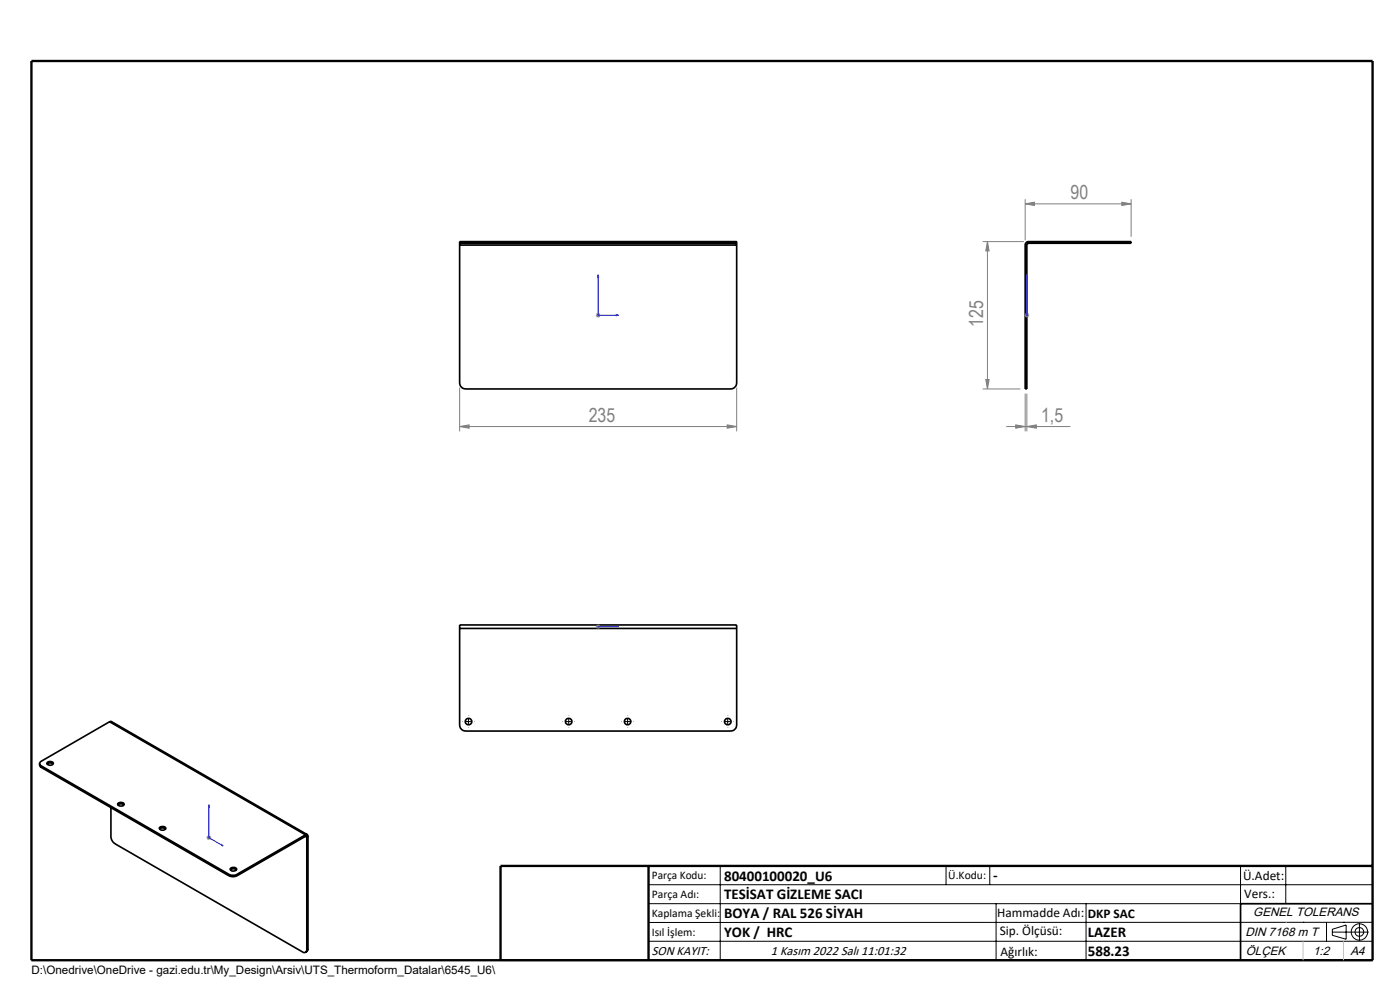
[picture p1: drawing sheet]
<svg xmlns="http://www.w3.org/2000/svg" width="297mm" height="210mm" viewBox="0 0 297 210" stroke-linecap="round" stroke-linejoin="round" font-family="sans-serif">
<g fill="none" stroke="#000" stroke-width=".35">
<path d="M97.5 51.6h1.3M97.5 51.6v.4M97.5 52v29.2a1.33 1.33 0 0 0 1.3 1.3h56.2a1.33 1.33 0 0 0 1.3-1.3v-29.2M97.5 52h58.8M98.8 51.3h-1.3v.3M98.8 51.3v.3M98.8 51.6h56.2M98.8 51.3h56.2M155 51.6h1.3M155 51.3h1.3v.3M155 51.3v.3M156.3 51.6v.4"/>
<path d="M217.5 52h.3M217.5 52v29.2M217.8 52v29.2M218.2 51.3a.72 .72 0 0 0-.7 .7M218.2 51.6l-.3 .1-.1 .3M218.2 51.6h20.5M218.2 51.3h20.5M218.2 51.3v.3M238.7 51.3h1.3v.3h-1.3M238.7 51.3v.3M217.5 81.2v1.3h.3v-1.3M217.5 81.2h.3"/>
<path d="M97.5 133.3v20.5a1.33 1.33 0 0 0 1.3 1.3h56.2a1.33 1.33 0 0 0 1.3-1.3v-20.5M97.5 133.3v-.7h58.8v.7M97.5 133.3h58.8M23.2 153.1l-14.4 8.4a.53 .53 0 0 0-.4 .5 .53 .53 0 0 0 .4 .5M23.2 153.1h.4l41.6 24M23.2 153.1l41.6 24M8.4 162v.4l.4 .4M8.8 162.5l39.7 22.9M8.8 162.5v.3M8.8 162.8l39.7 23M10 162.1a.94 .94 0 0 1 1.3 0M10.1 161.7a.77 .77 0 0 1 1.2 .3 .77 .77 0 0 1-1.4-.1z"/>
<path d="M23.5 171.3v6.1a1.91 1.91 0 0 0 .9 1.6l39.8 22.9a.56 .56 0 0 0 .6 .1 .56 .56 0 0 0 .3-.6M25 170.5a.79 .79 0 0 1 1.3 .2 .74 .74 0 0 1-.7 .3 .74 .74 0 0 1-.6-.5zM25 170.8a.94 .94 0 0 1 1.3 0M33.8 175.6a.82 .82 0 0 1 1.4 .2 .73 .73 0 0 1-.8 .3 .73 .73 0 0 1-.6-.5zM33.9 175.9a.94 .94 0 0 1 1.2 0M64.8 177.1a.32 .32 0 0 1 .4-.1 .32 .32 0 0 1 .1 .4M64.8 177.4h.2l.1 .1M64.8 177.1l-14.5 8.3M64.8 177.1v.3M64.8 177.4l-14.5 8.4M64.8 177.4l.3 .1M65.1 177.5v23.9"/>
<path d="M65.3 177.4l-.2 .1M65.3 177.4v23.9M48.5 185.4a1.94 1.94 0 0 0 1.8 0M48.5 185.8a1.94 1.94 0 0 0 1.8 0M48.5 185.4v.4M48.9 184.2a.82 .82 0 0 1 1.3 .3 .73 .73 0 0 1-.7 .3 .73 .73 0 0 1-.6-.6zM48.9 184.5a.94 .94 0 0 1 1.3 0M50.3 185.4v.4M291.2 191.7h-28v12M65.3 201.3l-.1 .4-.4 .3M65.3 201.3l-.2 .1M106.2 203.7h185"/>
<circle cx="99.4" cy="153.1" r=".68"/>
<circle cx="120.6" cy="153.1" r=".68"/>
<circle cx="133.1" cy="153.1" r=".68"/>
<circle cx="154.4" cy="153.1" r=".68"/>
</g>
<g fill="none" stroke="#000" stroke-width=".21">
<path d="M98.8 153.1h1.2M99.4 152.4v1.3M120 153.1h1.3M120.6 152.4v1.3M132.5 153.1h1.3M133.1 152.4v1.3M153.8 153.1h1.2M154.4 152.4v1.3M137.6 187.7h153.6M137.6 191.7h153.6M137.6 199.7h153.6M152.8 183.7v20"/>
<path d="M200.7 183.7v4M210 183.7v4M211.3 191.7v12M230.4 191.7v12M263.2 183.7v20M272.8 183.7v8M276.4 195.6h.1M281.4 195.6v4.1M282.6 197.7h7.8M282.6 197.1l3-.9v3l-3-.8zM285 195.6h.1M288.4 195.8v3.8"/>
<path d="M291.2 195.6l-153.6 .1"/>
<circle cx="288.4" cy="197.7" r="1.74"/>
<circle cx="288.4" cy="197.7" r=".93"/>
</g>
<g fill="none" stroke="#00f" stroke-width=".21">
<path d="M126.9 58.3l.1 .4h-.2zM126.9 58.3v8.6h4.3M217.8 58.3v.4v-.4M217.8 58.3v8.6M130.7 66.8l.5 .1-.5 .1zM217.8 66.8v.2zM217.8 66.9h.1M126.8 132.9h.2zM126.9 132.9h.1M126.9 132.9h4.3M131.2 132.9h-.5h.5M44.3 170.7l.1 .4-.2-.1z"/>
<path d="M44.3 170.7v7l3 1.7M47 179.2l.3 .2-.3-.1z"/>
</g>
<g fill="none" stroke="#808080" stroke-width=".21">
<path d="M208.5 51.3h8.7M209.5 51.3v31.2M209.5 51.3l.3 1.9h-.7zM217.5 43.2l2-.3v.7zM217.5 42.3v8.7M217.5 43.2h22.5M238 42.9l2 .3-2 .4zM240 42.3v7.9M126.4 66.9h1M126.5 66.5l.7 .7M126.9 66.3v1.1M127.2 66.5l-.7 .7"/>
<path d="M217.3 66.9h1M217.5 66.5l.7 .7M217.8 66.3v1.1M218.2 66.5l-.7 .7M97.5 90.5l2-.4v.7zM97.5 90.5h58.8M97.5 82.2v9.3M154.3 90.1l2 .4-2 .3zM156.3 82.2v9.3M208.5 82.5h8M209.1 80.5h.7l-.3 2zM213.5 90.5h13.6"/>
<path d="M215.5 90.1l2 .4-2 .3zM217.5 83.5v8M217.8 90.5l2.1-.4v.7zM217.8 83.5v8M126.4 132.9h1M126.5 132.6l.7 .7M126.9 132.4v1M127.2 132.6l-.7 .7M43.8 177.7h1M44 177.3l.7 .7M44.3 177.2v1M44.7 177.3l-.7 .7"/>
</g>
<g fill="none" stroke="#000" stroke-width=".21" stroke-dasharray="15.2 1.3 1.3 1.3" stroke-linecap="butt">
<path d="M98.2 153h-.1M99.4 151.8v-.1M99.4 154.3v.1M119.4 153h-.1M120.7 151.8v-.1M120.7 154.3v.1M121.9 153h.1M131.9 153h-.1M133.2 151.8v-.1M133.2 154.3v.1M134.4 153h.1M153.2 153h-.1"/>
<path d="M154.4 151.8v-.1M154.4 154.3v.1"/>
</g>
<path d="M6.7 12.9h284.5v190.8h-284.5zM137.6 183.7v20M291.2 183.7h-185v20" fill="none" stroke="#000" stroke-width=".5"/>
<path d="M272.8 195.6h.1M276.4 199.7v4M285 199.7v4" fill="none" stroke="#c0c0c0" stroke-width=".21"/>
<g fill="#00f">
<path d="M47 179.2l.3 .2-.3-.1zM44.3 170.7l.1 .4-.2-.1zM130.7 66.8l.5 .1-.5 .1zM126.9 58.3l.1 .4h-.2z"/>
<path d="M217.8 66.8v.2zM217.8 58.3v.4z"/>
<path d="M130.7 132.9h.5zM126.8 132.9h.2z"/>
</g>
<g fill="#808080">
<path d="M217.8 90.5l2.1-.4v.7zM215.5 90.1l2 .4-2 .3z"/>
<path d="M97.5 90.5l2-.4v.7zM154.3 90.1l2 .4-2 .3z"/>
<path d="M209.1 80.5h.7l-.3 2zM209.5 51.3l.3 1.9h-.7z"/>
<path d="M217.5 43.2l2-.3v.7zM238 42.9l2 .3-2 .4z"/>
</g>
<g font-size="4.1" fill="#808080">
<text x="227.1" y="42.3">90</text>
<text x="208.6" y="69.3" transform="rotate(-90 208.6 69.3)">125</text>
<text x="124.9" y="89.5">235</text>
<text x="220.9" y="89.5">1,5</text>
</g>
<g font-size="3.2">
<text x="153.6" y="186.8">80400100020_U6</text>
<text x="153.6" y="190.8">TESİSAT GİZLEME SACI</text>
<text x="210.7" y="186.6">-</text>
<text x="153.6" y="194.8">BOYA / RAL 526 SİYAH</text>
<text x="153.6" y="198.8">YOK / HRC</text>
<text x="230.8" y="198.7">LAZER</text>
<text x="230.8" y="202.8">588.23</text>
</g>
<g font-size="2.8">
<text x="263.7" y="186.7">Ü.Adet:</text>
<text x="263.9" y="190.5">Vers.:</text>
<text x="211.5" y="194.5">Hammadde Adı:</text>
<text x="230.8" y="194.7">DKP SAC</text>
<text x="138.3" y="202.6">SON KAYIT:</text>
<text x="163.5" y="202.6">1 Kasım 2022 Salı 11:01:32</text>
<text x="212.1" y="198.4">Sip. Ölçüsü:</text>
<text x="212.2" y="202.7">Ağırlık:</text>
</g>
<g font-size="2.6">
<text x="265.9" y="194.4">GENEL TOLERANS</text>
<text x="264.2" y="198.5">DIN 7168 m T</text>
<text x="264.3" y="202.6">ÖLÇEK</text>
<text x="278.5" y="202.6">1:2</text>
<text x="286.5" y="202.6">A4</text>
</g>
<g font-size="2.5">
<text x="138.3" y="186.4">Parça Kodu:</text>
<text x="138.3" y="190.5">Parça Adı:</text>
<text x="201.2" y="186.5">Ü.Kodu:</text>
<text x="138.3" y="194.5">Kaplama Şekli:</text>
<text x="138.3" y="198.6">Isıl İşlem:</text>
<text x="6.7" y="206.7">D:\Onedrive\OneDrive - gazi.edu.tr\My_Design\Arsiv\UTS_Thermoform_Datalar\6545_U6\</text>
</g>
</svg>
